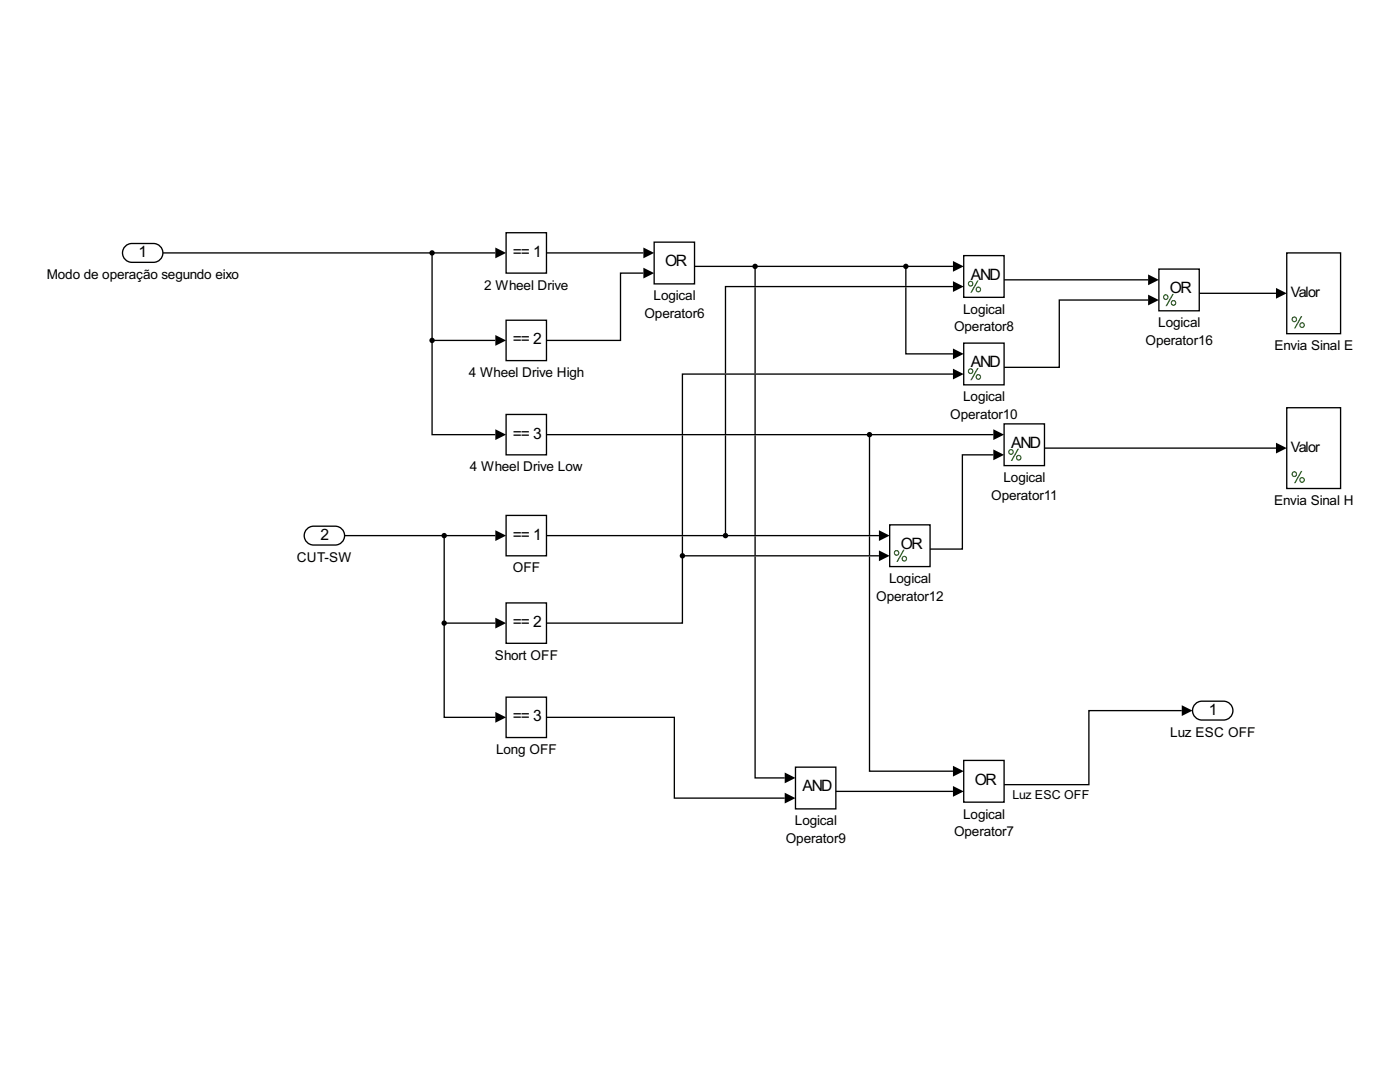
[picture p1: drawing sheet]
<svg xmlns="http://www.w3.org/2000/svg" width="279mm" height="216mm" viewBox="0 0 279 216" stroke-linecap="round" stroke-linejoin="round" font-family="sans-serif">
<path d="M101 46.4h8.1v8.1h-8.1z" fill="none" stroke="#000" stroke-width=".27"/>
<path d="M101 63.9h8.1v8.1h-8.1z" fill-rule="evenodd" fill="#fff"/>
<path d="M101 63.9h8.1v8.1h-8.1z" fill="none" stroke="#000" stroke-width=".27"/>
<path d="M101 82.7h8.1v8.1h-8.1z" fill-rule="evenodd" fill="#fff"/>
<path d="M101 82.7h8.1v8.1h-8.1z" fill="none" stroke="#000" stroke-width=".27"/>
<path d="M130.6 48.3h8v8.3h-8z" fill="#fff"/>
<path d="M130.6 48.3h8v8.3h-8z" fill="none" stroke="#000" stroke-width=".27"/>
<path d="M101 102.8h8.1v8.1h-8.1z" fill-rule="evenodd" fill="#fff"/>
<path d="M101 102.8h8.1v8.1h-8.1z" fill="none" stroke="#000" stroke-width=".27"/>
<path d="M101 120.3h8.1v8.1h-8.1z" fill-rule="evenodd" fill="#fff"/>
<path d="M101 120.3h8.1v8.1h-8.1z" fill="none" stroke="#000" stroke-width=".27"/>
<path d="M101 139.1h8.1v8.1h-8.1z" fill-rule="evenodd" fill="#fff"/>
<path d="M101 139.1h8.1v8.1h-8.1z" fill="none" stroke="#000" stroke-width=".27"/>
<path d="M158.8 153.1h8v8.3h-8z" fill="#fff"/>
<path d="M158.8 153.1h8v8.3h-8z" fill="none" stroke="#000" stroke-width=".27"/>
<path d="M192.3 151.7h8.1v8.4h-8.1z" fill="#fff"/>
<path d="M192.3 151.7h8.1v8.4h-8.1z" fill="none" stroke="#000" stroke-width=".27"/>
<path d="M192.3 51h8.1v8.3h-8.1z" fill="#fff"/>
<path d="M192.3 51h8.1v8.3h-8.1z" fill="none" stroke="#000" stroke-width=".27"/>
<path d="M193.2 56.6a.57 .57 0 0 1 1.1 0 .57 .57 0 0 1-1.1 0zM193.4 56.6a.33 .33 0 0 0 .6 0 .33 .33 0 0 0-.6 0zM195 56h.3l-1.4 2.4h-.2zM194.7 57.8a.57 .57 0 0 1 1.1 0 .57 .57 0 0 1-1.1 0zM194.9 57.8a.35 .35 0 0 0 .7 0 .35 .35 0 0 0-.7 0z" fill="#176508"/>
<path d="M192.3 68.5h8.1v8.3h-8.1z" fill="#fff"/>
<path d="M192.3 68.5h8.1v8.3h-8.1z" fill="none" stroke="#000" stroke-width=".27"/>
<path d="M193.2 74.1a.57 .57 0 0 1 1.1 0 .57 .57 0 0 1-1.1 0zM193.4 74.1a.33 .33 0 0 0 .6 0 .33 .33 0 0 0-.6 0zM195 73.4h.3l-1.4 2.5h-.2zM194.7 75.2a.57 .57 0 0 1 1.1 0 .57 .57 0 0 1-1.1 0zM194.9 75.2a.35 .35 0 0 0 .7 0 .35 .35 0 0 0-.7 0z" fill="#176508"/>
<path d="M200.4 84.6h8v8.3h-8z" fill="#fff"/>
<path d="M200.4 84.6h8v8.3h-8z" fill="none" stroke="#000" stroke-width=".27"/>
<path d="M201.2 90.2a.57 .57 0 0 1 1.1 0 .57 .57 0 0 1-1.1 0zM201.4 90.2a.35 .35 0 0 0 .7 0 .35 .35 0 0 0-.7 0zM203.1 89.5h.3l-1.4 2.5h-.3zM202.8 91.3a.57 .57 0 0 1 1.1 0 .57 .57 0 0 1-1.1 0zM203 91.3a.35 .35 0 0 0 .7 0 .35 .35 0 0 0-.7 0z" fill="#176508"/>
<path d="M177.6 104.7h8v8.4h-8z" fill="#fff"/>
<path d="M177.6 104.7h8v8.4h-8z" fill="none" stroke="#000" stroke-width=".27"/>
<path d="M178.4 110.3a.57 .57 0 0 1 1.1 0 .57 .57 0 0 1-1.1 0zM178.6 110.3a.35 .35 0 0 0 .7 0 .35 .35 0 0 0-.7 0zM180.3 109.7h.2l-1.3 2.4h-.3zM179.9 111.5a.6 .6 0 0 1 1.2 0 .6 .6 0 0 1-1.2 0zM180.2 111.5a.33 .33 0 0 0 .6 0 .33 .33 0 0 0-.6 0z" fill="#176508"/>
<path d="M256.8 50.5h10.7v16.1h-10.7z" fill-rule="evenodd" fill="#fff"/>
<path d="M256.8 50.5h10.7v16.1h-10.7z" fill="none" stroke="#000" stroke-width=".27"/>
<path d="M257.8 63.7a.57 .57 0 0 1 1.1 0 .57 .57 0 0 1-1.1 0zM258 63.7a.33 .33 0 0 0 .6 0 .33 .33 0 0 0-.6 0zM259.6 63.1h.3l-1.4 2.4h-.2zM259.3 64.9a.57 .57 0 0 1 1.1 0 .57 .57 0 0 1-1.1 0zM259.5 64.9a.35 .35 0 0 0 .7 0 .35 .35 0 0 0-.7 0z" fill="#176508"/>
<path d="M256.8 81.4h10.7v16.1h-10.7z" fill-rule="evenodd" fill="#fff"/>
<path d="M256.8 81.4h10.7v16.1h-10.7z" fill="none" stroke="#000" stroke-width=".27"/>
<path d="M257.8 94.6a.57 .57 0 0 1 1.1 0 .57 .57 0 0 1-1.1 0zM258 94.6a.33 .33 0 0 0 .6 0 .33 .33 0 0 0-.6 0zM259.6 94h.3l-1.4 2.4h-.2zM259.3 95.8a.57 .57 0 0 1 1.1 0 .57 .57 0 0 1-1.1 0zM259.5 95.8a.35 .35 0 0 0 .7 0 .35 .35 0 0 0-.7 0z" fill="#176508"/>
<path d="M231.3 53.7h8v8.3h-8z" fill="#fff"/>
<path d="M231.3 53.7h8v8.3h-8z" fill="none" stroke="#000" stroke-width=".27"/>
<path d="M232.1 59.3a.57 .57 0 0 1 1.1 0 .57 .57 0 0 1-1.1 0zM232.3 59.3a.35 .35 0 0 0 .7 0 .35 .35 0 0 0-.7 0zM234 58.6h.3l-1.4 2.5h-.3zM233.6 60.5a.6 .6 0 0 1 1.2 0 .6 .6 0 0 1-1.2 0zM233.9 60.4a.33 .33 0 0 0 .6 0 .33 .33 0 0 0-.6 0z" fill="#176508"/>
<path d="M25 49.1l.8-.4 .5-.1h4.3a1.88 1.88 0 0 1 1.9 1.9 1.88 1.88 0 0 1-1.9 1.8h-4.3a1.88 1.88 0 0 1-1.7-1.1 1.88 1.88 0 0 1 .4-2.1z" fill="#fff"/>
<path d="M25 49.1l.8-.4 .5-.1h4.3a1.88 1.88 0 0 1 1.9 1.9 1.88 1.88 0 0 1-1.9 1.8h-4.3a1.88 1.88 0 0 1-1.7-1.1 1.88 1.88 0 0 1 .4-2.1z" fill="none" stroke="#000" stroke-width=".27"/>
<path d="M61.3 105.5l.8-.4 .5-.1h4.3a1.88 1.88 0 0 1 1.9 1.9 1.88 1.88 0 0 1-1.9 1.9h-4.3a1.88 1.88 0 0 1-1.7-1.2 1.88 1.88 0 0 1 .4-2.1z" fill="#fff"/>
<path d="M61.3 105.5l.8-.4 .5-.1h4.3a1.88 1.88 0 0 1 1.9 1.9 1.88 1.88 0 0 1-1.9 1.9h-4.3a1.88 1.88 0 0 1-1.7-1.2 1.88 1.88 0 0 1 .4-2.1z" fill="none" stroke="#000" stroke-width=".27"/>
<path d="M238.5 140.5l.9-.5 .5-.1h4.3a1.88 1.88 0 0 1 1.9 1.9 1.88 1.88 0 0 1-1.9 1.9h-4.3a1.88 1.88 0 0 1-1.8-1.2 1.88 1.88 0 0 1 .4-2z" fill="#fff"/>
<path d="M238.5 140.5l.9-.5 .5-.1h4.3a1.88 1.88 0 0 1 1.9 1.9 1.88 1.88 0 0 1-1.9 1.9h-4.3a1.88 1.88 0 0 1-1.8-1.2 1.88 1.88 0 0 1 .4-2z" fill="none" stroke="#000" stroke-width=".27"/>
<g fill="#000">
<path d="M98.9 49.4l2.1 1.1-2.1 1zM128.4 49.4l2.2 1.1-2.2 1zM128.4 53.4l2.2 1.1-2.2 1.1zM190.2 52.1l2.1 1.1-2.1 1zM190.2 56.1l2.1 1.1-2.1 1.1zM229.1 58.8l2.2 1.1-2.2 1zM229.1 54.8l2.2 1-2.2 1.1zM254.6 57.5l2.2 1-2.2 1.1zM98.9 66.9l2.1 1-2.1 1.1zM190.2 69.5l2.1 1.1-2.1 1.1zM190.2 73.6l2.1 1-2.1 1.1zM98.9 85.7l2.1 1-2.1 1.1z"/>
<path d="M198.2 85.7l2.2 1-2.2 1.1zM198.2 89.7l2.2 1.1-2.2 1zM254.6 88.3l2.2 1.1-2.2 1.1zM98.9 105.8l2.1 1.1-2.1 1zM175.4 105.8l2.2 1.1-2.2 1zM175.4 109.8l2.2 1.1-2.2 1.1zM98.9 123.3l2.1 1-2.1 1.1zM98.9 142.1l2.1 1-2.1 1.1zM156.6 154.2l2.2 1-2.2 1.1zM156.6 158.2l2.2 1.1-2.2 1zM190.2 156.8l2.1 1.1-2.1 1.1zM190.2 152.8l2.1 1.1-2.1 1.1z"/>
<path d="M235.8 140.7l2.2 1.1-2.2 1.1z"/>
</g>
<g fill="none" stroke="#000" stroke-width=".26">
<path d="M32.5 50.5h66.4M86.2 50.5v17.4M109.1 50.5h19.3M128.4 54.5h-4.6v13.4h-14.7M138.6 53.2h51.6M150.7 53.2v3.8M150.7 57.3v17.2M180.8 57.3v13.3h9.4M180.8 53.2v3.8M190.2 57.2h-45.4v17.3M200.4 55.8h28.7M229.1 59.9h-17.7v13.4h-11"/>
<path d="M239.3 58.5h15.3M86.2 67.9v18.8h12.7M86.2 67.9h12.7M144.8 74.8v11.8M150.7 74.8v11.8M190.2 74.6h-54v12M109.1 86.7h89.1M136.2 86.9v19.8M144.8 86.9v20M150.7 86.9v19.8M173.5 86.7v20M198.2 90.8h-6.1v18.8h-6.5"/>
<path d="M208.4 89.4h46.2M68.8 106.9h30.1M88.6 106.9v17.4M109.1 106.9h66.3M136.2 110.9v13.4h-27.1M136.2 107v3.9M136.2 110.9h39.2M150.7 111v44.2h5.9M150.7 107v3.8M173.5 111v42.9h16.7M173.5 107v3.8M88.6 124.3v18.8h10.3"/>
<path d="M88.6 124.3h10.3M109.1 143.1h25.5v16.2h22M166.8 157.9h23.4M235.8 141.8h-18.5v14.8h-16.9"/>
</g>
<g fill="#000">
<circle cx="86.2" cy="50.5" r=".54"/>
<circle cx="150.7" cy="53.2" r=".54"/>
<circle cx="180.8" cy="53.2" r=".54"/>
<circle cx="86.2" cy="67.9" r=".54"/>
<circle cx="173.5" cy="86.7" r=".54"/>
<circle cx="88.6" cy="106.9" r=".54"/>
<circle cx="136.2" cy="110.9" r=".54"/>
<circle cx="144.8" cy="106.9" r=".54"/>
<circle cx="88.6" cy="124.3" r=".54"/>
</g>
<g font-size="3.5">
<text x="27.7" y="51.3">1</text>
<text x="102.3" y="51.3">== 1</text>
<text x="132.7" y="53.2">OR</text>
<text x="193.7" y="55.8">AND</text>
<text x="233.5" y="58.5">OR</text>
<text x="102.3" y="68.7">== 2</text>
<text x="193.7" y="73.3">AND</text>
<text x="102.3" y="87.5">== 3</text>
<text x="201.8" y="89.4">AND</text>
<text x="63.9" y="107.7">2</text>
<text x="102.3" y="107.7">== 1</text>
<text x="179.8" y="109.6">OR</text>
<text x="102.3" y="125.1">== 2</text>
<text x="102.3" y="143.9">== 3</text>
<text x="241.2" y="142.6">1</text>
<text x="160.1" y="157.9">AND</text>
<text x="194.5" y="156.6">OR</text>
</g>
<g font-size="3.2">
<text x="257.6" y="59.3">Valor</text>
<text x="257.6" y="90.2">Valor</text>
</g>
<g font-size="3">
<text x="9.3" y="55.6">Modo de operação segundo eixo</text>
<text x="96.6" y="57.8">2 Wheel Drive</text>
<text x="130.4" y="59.9">Logical</text>
<text x="128.6" y="63.4">Operator6</text>
<text x="192.2" y="62.6">Logical</text>
<text x="231.2" y="65.3">Logical</text>
<text x="190.4" y="66.1">Operator8</text>
<text x="228.6" y="68.8">Operator16</text>
<text x="254.3" y="69.9">Envia Sinal E</text>
<text x="93.5" y="75.2">4 Wheel Drive High</text>
<text x="189.7" y="83.6">Operator10</text>
<text x="192.2" y="80.1">Logical</text>
<text x="93.8" y="94">4 Wheel Drive Low</text>
<text x="197.8" y="99.7">Operator11</text>
<text x="200.3" y="96.2">Logical</text>
<text x="254.3" y="100.8">Envia Sinal H</text>
<text x="59.2" y="112">CUT-SW</text>
<text x="102.3" y="114.2">OFF</text>
<text x="174.9" y="119.8">Operator12</text>
<text x="177.4" y="116.3">Logical</text>
<text x="98.8" y="131.7">Short OFF</text>
<text x="233.5" y="147">Luz ESC OFF</text>
<text x="99" y="150.5">Long OFF</text>
<text x="158.6" y="164.7">Logical</text>
<text x="190.4" y="166.8">Operator7</text>
<text x="192.2" y="163.4">Logical</text>
<text x="156.8" y="168.2">Operator9</text>
</g>
<text font-size="2.8" x="202" y="159.5">Luz ESC OFF</text>
</svg>
